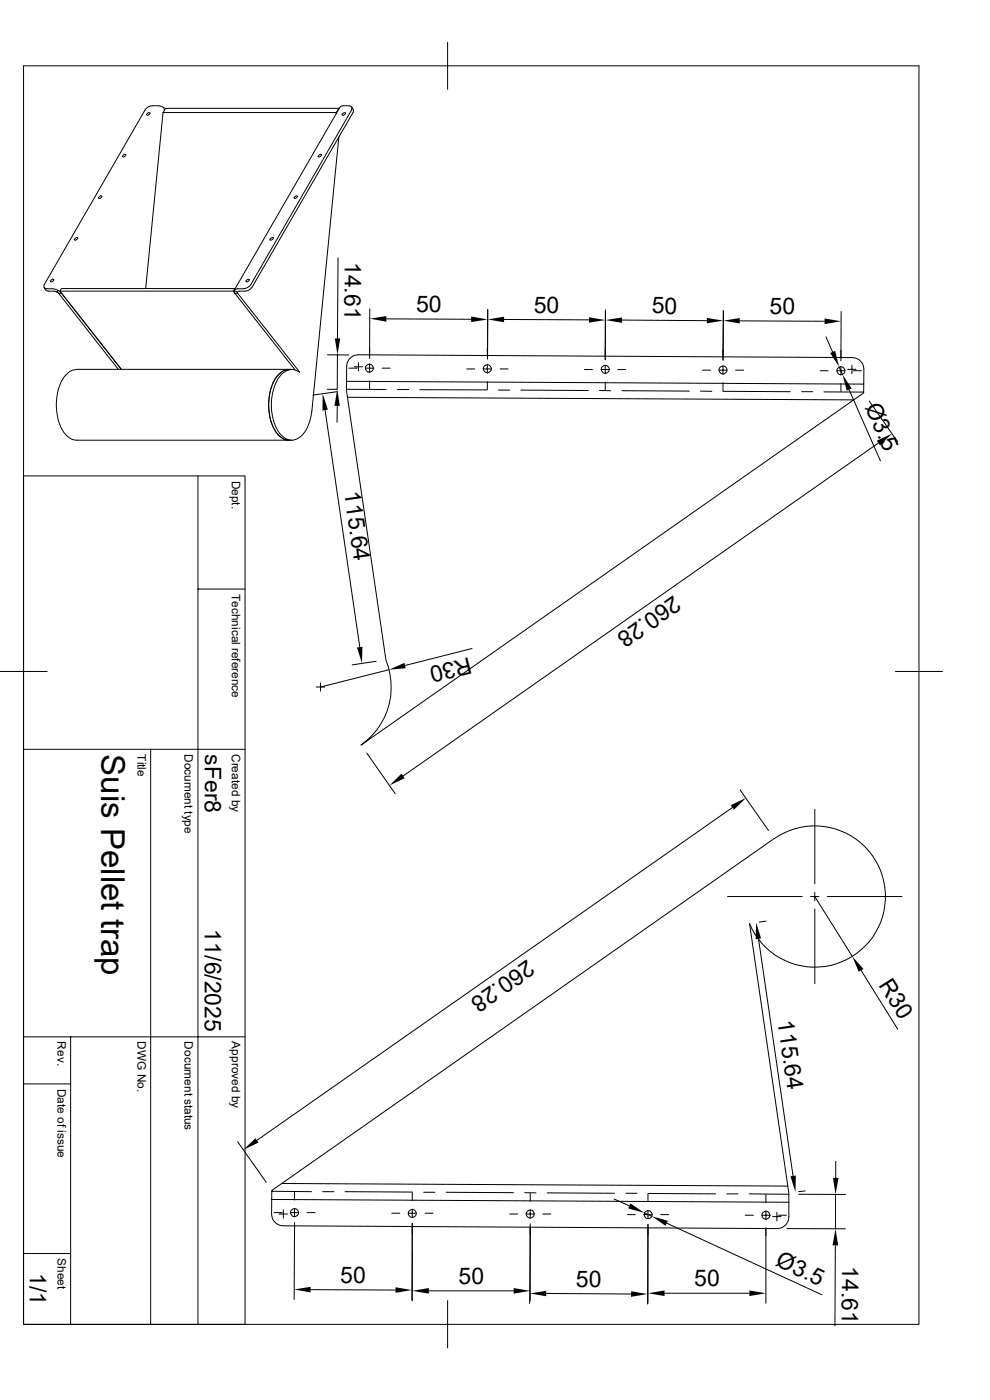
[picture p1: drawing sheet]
<svg xmlns="http://www.w3.org/2000/svg" width="210mm" height="297mm" viewBox="0 0 210 297" stroke-linecap="round" stroke-linejoin="round" font-family="sans-serif">
<g fill="none" stroke="#000" stroke-width=".21">
<path d="M5 14h189.9v267h-189.9zM95 9v10M26 33l.6-.2a.41 .41 0 0 1-.2 .4 .41 .41 0 0 1-.4-.1zM31.2 24.2l.5-.3a.41 .41 0 0 1-.2 .5 .41 .41 0 0 1-.4-.1zM33.6 22.4a3.2 3.2 0 0 0-2.1 .3l-.7 .6-21.4 37.1-.1 .4a.52 .52 0 0 0 .6 .5h1.3M33.6 22.4l.3 .1a.85 .85 0 0 1 1 .8v.1M34.6 23.9h36.7M67.6 33l.6-.2a.41 .41 0 0 1-.2 .4 .41 .41 0 0 1-.5-.1zM71.8 23.2l.1-.2h-36.8l-.5 .9-3.7 37.3M71.9 23l-.6 .9v.2M71.9 29l-5.7 58.1M72.1 22.8l-22.4 38.8"/>
<path d="M72.6 24.2l.6-.3a.41 .41 0 0 1-.2 .5 .41 .41 0 0 1-.4-.1zM74 22.4a.55 .55 0 0 1 .6 .3 .55 .55 0 0 1-.1 .6l-21.3 37.1-.7 .6a3.2 3.2 0 0 1-2.1 .3M74.1 22.4h-1.3l-.7 .3M74.6 22.7l.4 .7-.1 .5-21.4 37-.6 .6a3.5 3.5 0 0 1-2.2 .3l-.3 .2M10.8 59.5l.5-.2a.41 .41 0 0 1-.2 .4 .41 .41 0 0 1-.4-.1zM15.8 50.7l.6-.3a.41 .41 0 0 1-.2 .5 .41 .41 0 0 1-.5-.1zM21 41.8l.5-.2a.41 .41 0 0 1-.2 .4 .41 .41 0 0 1-.4 0zM52.2 59.5l.6-.2a.41 .41 0 0 1-.2 .4 .41 .41 0 0 1-.4-.1zM57.3 50.7l.6-.3a.41 .41 0 0 1-.2 .5 .41 .41 0 0 1-.5-.1zM62.4 41.8l.6-.2a.41 .41 0 0 1-.2 .4 .41 .41 0 0 1-.4 0zM71.7 54.7l-.1 17.1M9.4 61l.3 .5"/>
<path d="M9.7 61.5l.5 .3M10.2 61.8h1.3M11.2 61.3l1.2 .3M11.5 61.8l.6 .2M12.4 61.6l.7 .6M12.4 61.6l-.3 .4 .3 .2M12.4 62.2h.7M12.4 62.2l12.7 16.2M49.5 61.8h-36.8l13 16.6-12.6-16.2M49.8 61.2l-.3 .6 .3 .4M49.8 61.2h-36.8l-.3 .6M49.8 61.2v.1"/>
<path d="M49.8 62.2h.6M49.8 62.2l12.8 16.2M49.8 62.2l-.1-.6 .6 .4 .1 .2M50.4 61.3l-.6 .2-.1 .1M50.4 62.2l13.1 16.7M61.3 78.4a4.4 4.4 0 0 0-3.6 3.5 11.7 11.7 0 0 0 .9 9.8l.4 .5a3.1 3.1 0 0 0 2.3 1.2M61.9 78.4h-45.6a4.4 4.4 0 0 0-3.7 3.5 11.7 11.7 0 0 0 .9 9.8l.5 .5a3.1 3.1 0 0 0 2.3 1.2h45.6M63.5 79a3.1 3.1 0 0 0-4.5 1.3 11.3 11.3 0 0 0 .4 11.7 2.94 2.94 0 0 0 5 0l.7-1.1 .6-1.4 .5-2.3M69.5 75.3h4.5M71.6 75.3l-.1 7.3M74 76.3l.9-.8 1.1-.2 104.8 .6a2.53 2.53 0 0 1 2.5 2.5l-.1 5-106.6 74.7a15 15 0 0 0 5.3-18.1l-8.4-57.2v-5l.2-.8zM74 78.1h1.7"/>
<path d="M75.1 77.8h1.8M76 76.9v1.8M77.5 78.1h1.8M78.4 73.7v1.7M78.4 77.2v1.8M78.4 65.5v10.5M81.1 78.1h1.7M82 67.6l17.9 .1M99 78.3h1.7M102.5 78.3h1.8M103.4 73.9v1.7M103.4 77.4v1.8"/>
<path d="M103.5 65.7l-.1 10.5M106.1 78.3h1.7M106.9 67.8l18 .1M124 78.4h1.7M127.5 78.4h1.8M128.4 74v1.7M128.4 77.5v1.8M128.4 65.8v10.5M131.1 78.4h1.7M132 67.9l17.9 .1M149 78.5h1.7M152.5 78.5h1.8"/>
<path d="M153.4 74.2v1.7M153.4 77.6v1.8M153.5 65.9l-.1 10.5M156 78.5h1.8M156.9 68.1l18 .1M174 78.7h1.7M175.2 71.5l1.4 3.2M177.5 78.7h1.8M178 77.9l.7 1.6M178.4 74.3v1.7M178.4 77.8v1.7M178.4 66.1v10.5"/>
<path d="M179.8 78.4h1.8M180.7 77.5v1.8M181.1 78.7h1.7M69 87l7.3 50.3M69.4 82.6h2M71.5 83.1l-5.1 .7M71.5 86.1v3.5M73.5 82.6h8.4M73.5 80.9l109.7 .6M73.7 84.3l107.4 .5M78.4 80.8v1.7M84.3 82.6h2.4"/>
<path d="M89.1 82.7h14.2M103.4 80.9v1.7M105.7 82.8h2.4M110.5 82.8h14.3M127.2 82.8l2.3 .1M128.4 81.1v1.7M132 82.9l14.2 .1M148.6 83h2.4M153.4 81.2v1.7M153.4 83l14.2 .1M170.1 83.1h2.3M174.8 83.1l8.4 .1"/>
<path d="M178.4 81.4v1.7M180.1 82.7l6.7 15.1M184.4 85.1l6 8.6M186.4 94l-100.9 70.6M5 101h47v180h-47M42 101v180M42 125h10M100.1 137.6l-14.2 3.6M0 142.5h10M5 159h47M32 159v122M67.1 145.8h1.8"/>
<path d="M68 144.9v1.7M77.8 159.8l6 8.6M79.8 140.3l-5.1 .8M82.5 142.1l-14.5 3.7M189.9 142.5h10M155.4 171.3l-100.9 70.6M157 167.6l6 8.6M164.3 177.9l-106.6 74.7-.1 5a2.53 2.53 0 0 0 2.5 2.5l104.7 .5M164.3 177.9a15 15 0 0 1 21.4 4.6 15 15 0 0 1-6.1 21.1 15 15 0 0 1-20.6-7.7l8.3 57.3v4.9a2.53 2.53 0 0 1-2.5 2.5M172.8 171.7v15.8M154.3 190.2h15.9M160.9 199.2l7.3 50.3"/>
<path d="M162.5 195.4l-1.4 .2M172 190.2h1.7M172.8 189.3v1.8M172.8 192.9v15.8M172.8 190.2l8 12.7M175.5 190.2h15.8M5 220h47M15 220v61M182.7 205.9l7.7 12.4M5 230h10M50.4 242.2l6.1 8.6M57.7 252.7l8.4 .1"/>
<path d="M57.7 254.5l109.6 .6M58.1 257.3h1.7M59.2 257.6h1.8M59.8 251.1l107.3 .5M60.1 256.7v1.7M61.6 257.3h1.8M62.5 252.9v1.7M62.5 256.4v1.7M62.5 259.9v1.8M62.5 259.4l-.1 16.3M65.2 257.3h1.6M68.5 252.8h2.3"/>
<path d="M73.2 252.8l14.3 .1M83.1 257.4h1.7M86.6 257.4h1.7M87.5 253v1.7M87.5 256.5v1.8M89.9 252.9h2.3M90.2 257.4h1.7M94.7 252.9l14.2 .1M108.1 257.6h1.7M111.3 253l2.4 .1M111.6 257.6h1.8M112.5 253.2v1.6"/>
<path d="M112.5 256.6v1.8M112.5 259.6l-.1 16.9M115.1 257.6h1.7M116.1 253.1l14.2 .1M130.3 254.4l3.2 1.4M132.8 253.2h2.3M133.1 257.7h1.7M136.6 257.7h1.7M136.7 257.3l1.6 .7M137.5 253.3v1.7M137.5 256.8v1.8M137.5 253.2l14.3 .1"/>
<path d="M140.2 257.7h1.7M141.4 259.5l33 15.2M154.2 253.3h2.3M158.1 257.8h1.7M158.9 253.3l8.4 .1M161.6 257.8h1.8M162.5 253.4v1.7M162.5 256.9v1.8M163.9 258.1h1.8M164.8 257.2v1.8M165.1 257.8h1.7M169.5 253.4h9.9"/>
<path d="M170.8 252.6l-1.4 .2M177.2 253.4v7.3M177.3 246.4v3.5M5 265.9h10M65.9 273.6l18 .1M87.4 275.8l.1-16.3v16.5M91 273.9h18M95 275.9v10.1M112.5 260.2v15.8M115.9 274.4l18 .1M137.5 276.5v-16.7l-.1 16.8M141 274.4h18"/>
<path d="M162.5 260.5v16M166.9 260.6l12.4 .1M177.2 264.2l-.1 17.1"/>
<circle cx="78.3" cy="78.1" r=".84"/>
<circle cx="103.4" cy="78.2" r=".84"/>
<circle cx="128.4" cy="78.4" r=".84"/>
<circle cx="153.4" cy="78.5" r=".84"/>
<circle cx="178.4" cy="78.7" r=".84"/>
<circle cx="62.5" cy="257.3" r=".84"/>
<circle cx="87.5" cy="257.4" r=".84"/>
<circle cx="112.5" cy="257.5" r=".84"/>
<circle cx="137.5" cy="257.7" r=".84"/>
<circle cx="162.5" cy="257.8" r=".84"/>
</g>
<g fill="#000">
<path d="M71 71.8h1.2l-.6 3.5zM78.4 67.6l3.6-.5v1.1zM99.9 67.1l3.6 .7-3.6 .5zM103.5 67.8l3.4-.6v1.2zM125 67.3l3.4 .6-3.5 .6zM128.4 67.9l3.6-.5v1.1zM149.9 67.4l3.6 .6-3.6 .6zM153.5 68l3.4-.5v1.1zM174.9 67.6l3.5 .6-3.5 .5zM176.1 74.9l1.1-.5 .8 3.5zM68.5 83.5l1.1 3.4-1.2 .2zM71.5 82.6l.6 3.5h-1.1z"/>
<path d="M178.7 79.5l2 2.9-1.1 .5zM186 93.5l3.2-1.5-2.5 2.5zM75.7 137.4l1.2-.2-.1 3.6zM82.5 142.1l3.3-1.5 .3 1.2zM82.6 166.6l2.6-2.5 .7 1zM155 170.8l3.2-1.5-2.5 2.5zM160.4 195.7l1.1 3.4-1.2 .2zM180.8 202.9l2.4 2.7-1 .6zM51.6 243.9l2.6-2.4 .6 .9zM133.7 255.3l3 2-3.4-.9zM138.3 258l3.4 1-.5 1.1zM167.7 249.6l1.1-.2-.1 3.5z"/>
<path d="M176.7 249.9h1.2l-.7 3.5zM62.4 273.6l3.5-.6v1.2zM83.9 273.1l3.5 .6-3.5 .6zM87.5 273.9l3.5-.6v1.1zM109 273.3l3.5 .6-3.5 .5zM112.4 274.4l3.5-.5v1.1zM133.9 273.9l3.5 .6-3.5 .6zM137.5 274.4l3.5-.6v1.2zM159 273.8l3.5 .6-3.5 .6zM177.2 260.7l.6 3.5h-1.2z"/>
</g>
<text font-size="7" x="21.5" y="160" transform="rotate(90 21.5 160)">Suis Pellet trap</text>
<g font-size="4.9">
<text x="73.2" y="55.5" transform="rotate(90 73.2 55.5)">14.61</text>
<text x="88.3" y="66.2">50</text>
<text x="113.2" y="66.3">50</text>
<text x="138.3" y="66.5">50</text>
<text x="163.2" y="66.6">50</text>
<text x="183.4" y="86.4" transform="rotate(66 183.4 86.4)">Ø3.5</text>
<text x="73" y="104.4" transform="rotate(82 73 104.4)">115.64</text>
<text x="142.9" y="126.2" transform="rotate(145 142.9 126.2)">260.28</text>
<text x="99.5" y="139.3" transform="rotate(166 99.5 139.3)">R30</text>
<text x="43.5" y="160" transform="rotate(90 43.5 160)">sFer8</text>
<text x="43.5" y="197.2" transform="rotate(90 43.5 197.2)">11/6/2025</text>
<text x="111.8" y="203.5" transform="rotate(145 111.8 203.5)">260.28</text>
<text x="186.3" y="208.9" transform="rotate(58 186.3 208.9)">R30</text>
<text x="164.9" y="216.6" transform="rotate(82 164.9 216.6)">115.64</text>
<text x="164.3" y="268.4" transform="rotate(25 164.3 268.4)">Ø3.5</text>
<text x="178.6" y="268.6" transform="rotate(90 178.6 268.6)">14.61</text>
<text x="6.3" y="270" transform="rotate(90 6.3 270)">1/1</text>
<text x="72.2" y="272.2">50</text>
<text x="97.3" y="272.4">50</text>
<text x="122.2" y="273">50</text>
<text x="147.3" y="272.9">50</text>
</g>
<g font-size="2.5">
<text x="49.2" y="102" transform="rotate(90 49.2 102)">Dept.</text>
<text x="49.2" y="126" transform="rotate(90 49.2 126)">Technical reference</text>
<text x="29.2" y="160" transform="rotate(90 29.2 160)">Title</text>
<text x="39.2" y="160" transform="rotate(90 39.2 160)">Document type</text>
<text x="49.2" y="160" transform="rotate(90 49.2 160)">Created by</text>
<text x="12.2" y="220.9" transform="rotate(90 12.2 220.9)">Rev.</text>
<text x="29.2" y="220.9" transform="rotate(90 29.2 220.9)">DWG No.</text>
<text x="39.2" y="220.9" transform="rotate(90 39.2 220.9)">Document status</text>
<text x="49.2" y="220.9" transform="rotate(90 49.2 220.9)">Approved by</text>
<text x="12.2" y="231" transform="rotate(90 12.2 231)">Date of issue</text>
<text x="12.2" y="266.9" transform="rotate(90 12.2 266.9)">Sheet</text>
</g>
</svg>
